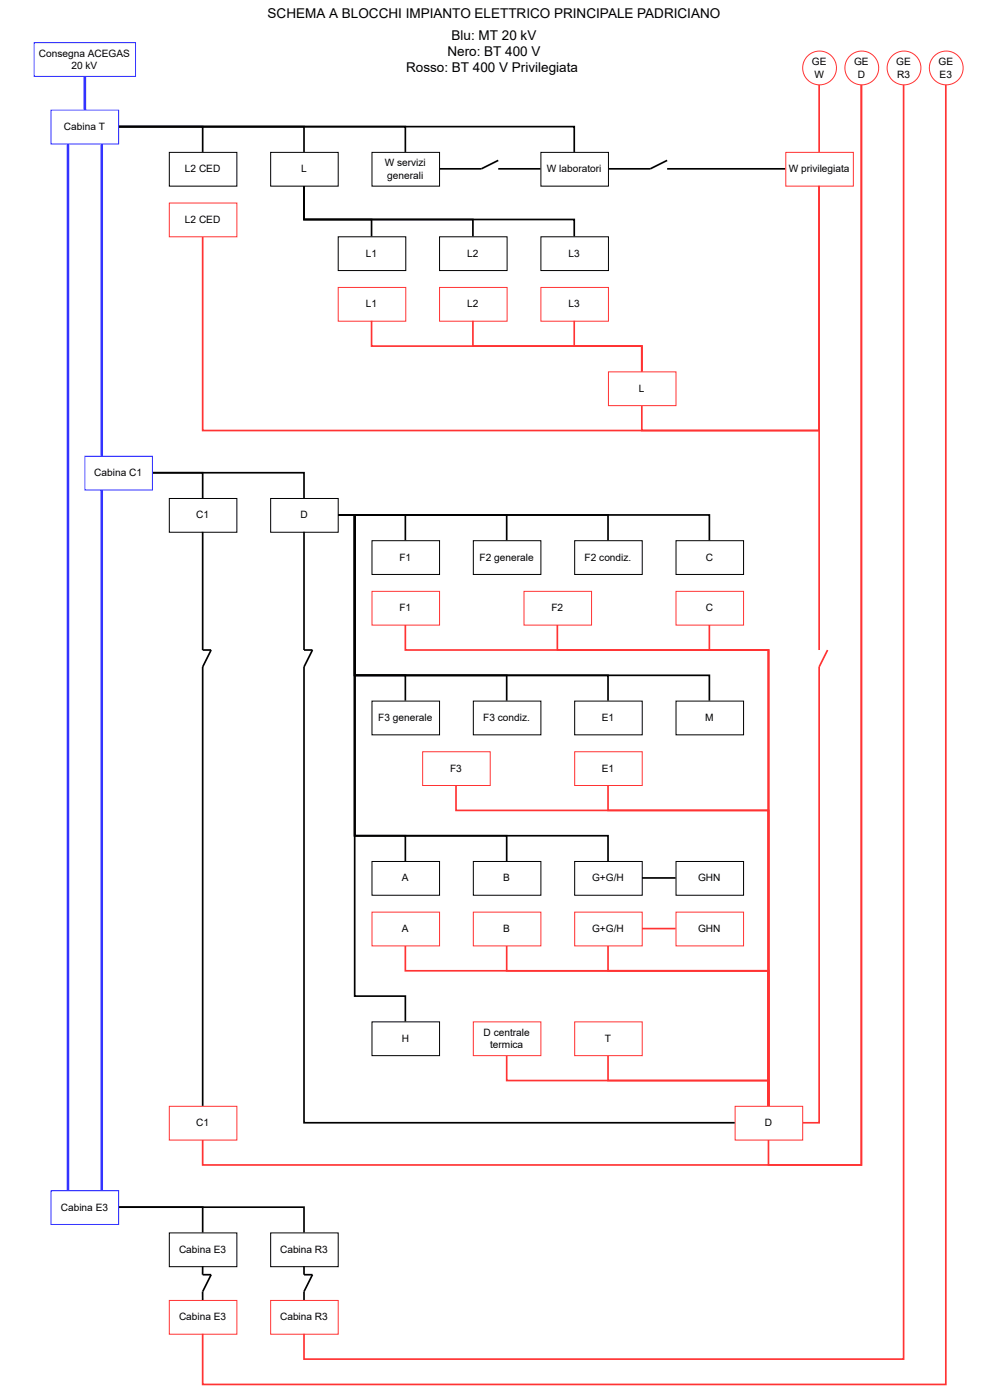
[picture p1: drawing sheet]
<svg xmlns="http://www.w3.org/2000/svg" width="297mm" height="421mm" viewBox="0 0 297 421" stroke-linecap="round" stroke-linejoin="round" font-family="sans-serif">
<path d="M25.5 22.9v10.2" fill="none" stroke="#33f" stroke-width=".76" stroke-linecap="butt"/>
<path d="M10.3 12.8h30.4v10.1h-30.4z" fill="#fff"/>
<path d="M10.3 12.8h30.4v10.1h-30.4z" fill="none" stroke="#33f" stroke-width=".3"/>
<path d="M20.4 43.2v314.5M30.6 43.2v93.9" fill="none" stroke="#33f" stroke-width=".76" stroke-linecap="butt"/>
<path d="M35.5 38h25.4v7.6M35.5 38h55.8v7.6M35.5 38h86.2v7.6M35.5 38h136.9v7.6" fill="none" stroke="#000" stroke-width=".51"/>
<path d="M15.3 33.1h20.3v10.1h-20.3z" fill="#fff"/>
<path d="M15.3 33.1h20.3v10.1h-20.3z" fill="none" stroke="#33f" stroke-width=".3"/>
<path d="M30.6 147.2v210.5" fill="none" stroke="#33f" stroke-width=".76" stroke-linecap="butt"/>
<path d="M60.9 149.6v-7.6h-15.3h45.7v7.6M60.9 370.2v-7.6h-25.4h55.8v7.6" fill="none" stroke="#000" stroke-width=".51"/>
<path d="M25.5 137.1h20.3v10.1h-20.3z" fill="#fff"/>
<path d="M25.5 137.1h20.3v10.1h-20.3z" fill="none" stroke="#33f" stroke-width=".3"/>
<path d="M15.3 357.7h20.3v10.1h-20.3z" fill="#fff"/>
<path d="M15.3 357.7h20.3v10.1h-20.3z" fill="none" stroke="#33f" stroke-width=".3"/>
<path d="M50.8 370.4h20.3v10.1h-20.3z" fill="#fff"/>
<path d="M50.8 370.4h20.3v10.1h-20.3z" fill="none" stroke="#000" stroke-width=".3"/>
<path d="M81.3 370.4h20.3v10.1h-20.3z" fill="#fff"/>
<path d="M81.3 370.4h20.3v10.1h-20.3z" fill="none" stroke="#000" stroke-width=".3"/>
<path d="M50.8 45.8h20.3v10.1h-20.3z" fill="#fff"/>
<path d="M50.8 45.8h20.3v10.1h-20.3z" fill="none" stroke="#000" stroke-width=".3"/>
<path d="M91.3 55.8v10.1h50.7v5.1M91.3 55.8v10.1h20.3v5.1M91.3 55.8v10.1h81.1v5.1" fill="none" stroke="#000" stroke-width=".51"/>
<path d="M81.3 45.8h20.3v10.1h-20.3z" fill="#fff"/>
<path d="M81.3 45.8h20.3v10.1h-20.3z" fill="none" stroke="#000" stroke-width=".3"/>
<path d="M131.9 50.7h12.6" fill="none" stroke="#000" stroke-width=".51"/>
<path d="M111.7 45.8h20.3v10.1h-20.3z" fill="#fff"/>
<path d="M111.7 45.8h20.3v10.1h-20.3z" fill="none" stroke="#000" stroke-width=".3"/>
<path d="M149.6 50.7h12.7M182.6 50.7h12.7" fill="none" stroke="#000" stroke-width=".51"/>
<path d="M162.4 45.8h20.3v10.1h-20.3z" fill="#fff"/>
<path d="M162.4 45.8h20.3v10.1h-20.3z" fill="none" stroke="#000" stroke-width=".3"/>
<path d="M91.3 388v2.5" fill="none" stroke="#000" stroke-width=".51"/>
<path d="M81.3 390.6h20.3v10.2h-20.3z" fill="#fff"/>
<path d="M81.3 390.6h20.3v10.2h-20.3z" fill="none" stroke="#f33" stroke-width=".3"/>
<path d="M91.3 380.4v2.5M93.8 382.9l-2.5 5.1" fill="none" stroke="#000" stroke-width=".51"/>
<path d="M50.8 390.6h20.3v10.2h-20.3z" fill="#fff"/>
<path d="M50.8 390.6h20.3v10.2h-20.3z" fill="none" stroke="#f33" stroke-width=".3"/>
<path d="M60.8 388l.1 2.5M60.9 380.4l-.1 2.5M63.4 382.9l-2.5 5.1" fill="none" stroke="#000" stroke-width=".51"/>
<path d="M271.3 25.4v382.9h-180v-7.6" fill="none" stroke="#f33" stroke-width=".51"/>
<circle cx="271.5" cy="20.4" r="5.1" fill="#fff"/>
<circle cx="271.5" cy="20.4" r="5.1" fill="none" stroke="#f33" stroke-width=".3"/>
<path d="M284 25.4v390.5h-223.1v-15.2" fill="none" stroke="#f33" stroke-width=".51"/>
<circle cx="284.1" cy="20.4" r="5.1" fill="#fff"/>
<circle cx="284.1" cy="20.4" r="5.1" fill="none" stroke="#f33" stroke-width=".3"/>
<path d="M101.6 71.1h20.2v10.2h-20.2z" fill="#fff"/>
<path d="M101.6 71.1h20.2v10.2h-20.2z" fill="none" stroke="#000" stroke-width=".3"/>
<path d="M132 71.1h20.3v10.2h-20.3z" fill="#fff"/>
<path d="M132 71.1h20.3v10.2h-20.3z" fill="none" stroke="#000" stroke-width=".3"/>
<path d="M162.4 71.1h20.3v10.2h-20.3z" fill="#fff"/>
<path d="M162.4 71.1h20.3v10.2h-20.3z" fill="none" stroke="#000" stroke-width=".3"/>
<path d="M101.6 86.3h20.2v10.2h-20.2z" fill="#fff"/>
<path d="M101.6 86.3h20.2v10.2h-20.2z" fill="none" stroke="#f33" stroke-width=".3"/>
<path d="M132 86.3h20.3v10.2h-20.3z" fill="#fff"/>
<path d="M132 86.3h20.3v10.2h-20.3z" fill="none" stroke="#f33" stroke-width=".3"/>
<path d="M162.4 86.3h20.3v10.2h-20.3z" fill="#fff"/>
<path d="M162.4 86.3h20.3v10.2h-20.3z" fill="none" stroke="#f33" stroke-width=".3"/>
<path d="M200.3 50.7h35.5" fill="none" stroke="#000" stroke-width=".51"/>
<path d="M258.6 25.4v324.5h-27.8v-7.6M192.7 121.7v7.6h53.3v-73.5v139.5" fill="none" stroke="#f33" stroke-width=".51"/>
<path d="M236 45.8h20.2v10.1h-20.2z" fill="#fff"/>
<path d="M236 45.8h20.2v10.1h-20.2z" fill="none" stroke="#f33" stroke-width=".3"/>
<path d="M149.6 48.2l-5.1 2.5M200.3 48.2l-5 2.5" fill="none" stroke="#000" stroke-width=".51"/>
<path d="M246 25.4v20.2" fill="none" stroke="#f33" stroke-width=".51"/>
<circle cx="246.1" cy="20.4" r="5.1" fill="#fff"/>
<circle cx="246.1" cy="20.4" r="5.1" fill="none" stroke="#f33" stroke-width=".3"/>
<path d="M111.6 96.4v7.6h81.1v7.6M142 96.4v7.6h50.7v7.6M172.4 96.4v7.6h20.3v7.6" fill="none" stroke="#f33" stroke-width=".51"/>
<path d="M182.7 111.7h20.3v10.1h-20.3z" fill="#fff"/>
<path d="M182.7 111.7h20.3v10.1h-20.3z" fill="none" stroke="#f33" stroke-width=".3"/>
<path d="M246 55.8v73.5h-185.1v-58.3" fill="none" stroke="#f33" stroke-width=".51"/>
<path d="M50.8 61h20.3v10.1h-20.3z" fill="#fff"/>
<path d="M50.8 61h20.3v10.1h-20.3z" fill="none" stroke="#f33" stroke-width=".3"/>
<path d="M101.4 154.7h20.3v7.6M101.4 154.7h50.7v7.6M101.4 154.7h81.2v7.6M101.4 154.7h111.6v7.6M101.4 154.7h5.1v48.2h15.2v7.6M101.4 154.7h5.1v48.2h45.6v7.6M101.4 154.7h5.1v48.2h76.1v7.6M101.4 154.7h5.1v48.2h106.5v7.6M101.4 154.7h5.1v96.3h15.2v7.6M101.4 154.7h5.1v96.3h45.6v7.6M101.4 154.7h5.1v144.5h15.2v7.6M101.4 154.7h5.1v96.3h76.1v7.6" fill="none" stroke="#000" stroke-width=".51"/>
<path d="M81.3 149.7h20.3v10.2h-20.3z" fill="#fff"/>
<path d="M81.3 149.7h20.3v10.2h-20.3z" fill="none" stroke="#000" stroke-width=".3"/>
<path d="M121.7 187.6v7.7h109.1v136.9M167.4 187.6v7.7h63.4v136.9M213 187.6v7.7h17.8v136.9M246 200.3v137h-5.1M136.9 235.8v7.6h93.9v88.8M182.6 235.8v7.6h48.2v88.8M121.7 284v7.6h109.1v40.6M152.1 284v7.6h78.7v40.6M182.6 284v7.6h48.2v40.6M152.1 317v7.6h78.7v7.6M182.6 317v7.6h48.2v7.6" fill="none" stroke="#f33" stroke-width=".51"/>
<path d="M220.7 332.3h20.3v10.2h-20.3z" fill="#fff"/>
<path d="M220.7 332.3h20.3v10.2h-20.3z" fill="none" stroke="#f33" stroke-width=".3"/>
<path d="M258.6 25.4v324.5h-197.7v-7.6" fill="none" stroke="#f33" stroke-width=".51"/>
<circle cx="258.8" cy="20.4" r="5.1" fill="#fff"/>
<circle cx="258.8" cy="20.4" r="5.1" fill="none" stroke="#f33" stroke-width=".3"/>
<path d="M91.3 159.8v35.5M93.8 195.3l-2.5 5v137h129.3" fill="none" stroke="#000" stroke-width=".51"/>
<path d="M50.8 149.7h20.3v10.2h-20.3z" fill="#fff"/>
<path d="M50.8 149.7h20.3v10.2h-20.3z" fill="none" stroke="#000" stroke-width=".3"/>
<path d="M50.8 332.3h20.3v10.2h-20.3z" fill="#fff"/>
<path d="M50.8 332.3h20.3v10.2h-20.3z" fill="none" stroke="#f33" stroke-width=".3"/>
<path d="M60.9 159.8v35.5h2.5l-2.5 5v131.9M91.3 195.3h2.5M60.9 382.9h2.5M91.3 382.9h2.5" fill="none" stroke="#000" stroke-width=".51"/>
<path d="M111.7 162.4h20.3v10.2h-20.3z" fill="#fff"/>
<path d="M111.7 162.4h20.3v10.2h-20.3z" fill="none" stroke="#000" stroke-width=".3"/>
<path d="M142.1 162.4h20.3v10.2h-20.3z" fill="#fff"/>
<path d="M142.1 162.4h20.3v10.2h-20.3z" fill="none" stroke="#000" stroke-width=".3"/>
<path d="M172.6 162.4h20.2v10.2h-20.2z" fill="#fff"/>
<path d="M172.6 162.4h20.2v10.2h-20.2z" fill="none" stroke="#000" stroke-width=".3"/>
<path d="M203 162.4h20.3v10.2h-20.3z" fill="#fff"/>
<path d="M203 162.4h20.3v10.2h-20.3z" fill="none" stroke="#000" stroke-width=".3"/>
<path d="M111.7 177.6h20.3v10.2h-20.3z" fill="#fff"/>
<path d="M111.7 177.6h20.3v10.2h-20.3z" fill="none" stroke="#f33" stroke-width=".3"/>
<path d="M157.3 177.6h20.3v10.2h-20.3z" fill="#fff"/>
<path d="M157.3 177.6h20.3v10.2h-20.3z" fill="none" stroke="#f33" stroke-width=".3"/>
<path d="M203 177.6h20.3v10.2h-20.3z" fill="#fff"/>
<path d="M203 177.6h20.3v10.2h-20.3z" fill="none" stroke="#f33" stroke-width=".3"/>
<path d="M111.7 210.6h20.3v10.1h-20.3z" fill="#fff"/>
<path d="M111.7 210.6h20.3v10.1h-20.3z" fill="none" stroke="#000" stroke-width=".3"/>
<path d="M142.1 210.6h20.3v10.1h-20.3z" fill="#fff"/>
<path d="M142.1 210.6h20.3v10.1h-20.3z" fill="none" stroke="#000" stroke-width=".3"/>
<path d="M126.9 225.8h20.3v10.2h-20.3z" fill="#fff"/>
<path d="M126.9 225.8h20.3v10.2h-20.3z" fill="none" stroke="#f33" stroke-width=".3"/>
<path d="M172.6 210.6h20.2v10.1h-20.2z" fill="#fff"/>
<path d="M172.6 210.6h20.2v10.1h-20.2z" fill="none" stroke="#000" stroke-width=".3"/>
<path d="M203 210.6h20.3v10.1h-20.3z" fill="#fff"/>
<path d="M203 210.6h20.3v10.1h-20.3z" fill="none" stroke="#000" stroke-width=".3"/>
<path d="M172.6 225.8h20.2v10.2h-20.2z" fill="#fff"/>
<path d="M172.6 225.8h20.2v10.2h-20.2z" fill="none" stroke="#f33" stroke-width=".3"/>
<path d="M111.7 258.8h20.3v10.1h-20.3z" fill="#fff"/>
<path d="M111.7 258.8h20.3v10.1h-20.3z" fill="none" stroke="#000" stroke-width=".3"/>
<path d="M142.1 258.8h20.3v10.1h-20.3z" fill="#fff"/>
<path d="M142.1 258.8h20.3v10.1h-20.3z" fill="none" stroke="#000" stroke-width=".3"/>
<path d="M111.7 274h20.3v10.1h-20.3z" fill="#fff"/>
<path d="M111.7 274h20.3v10.1h-20.3z" fill="none" stroke="#f33" stroke-width=".3"/>
<path d="M142.1 274h20.3v10.1h-20.3z" fill="#fff"/>
<path d="M142.1 274h20.3v10.1h-20.3z" fill="none" stroke="#f33" stroke-width=".3"/>
<path d="M111.7 307h20.3v10.1h-20.3z" fill="#fff"/>
<path d="M111.7 307h20.3v10.1h-20.3z" fill="none" stroke="#000" stroke-width=".3"/>
<path d="M192.7 263.7h10.2" fill="none" stroke="#000" stroke-width=".51"/>
<path d="M172.6 258.8h20.2v10.1h-20.2z" fill="#fff"/>
<path d="M172.6 258.8h20.2v10.1h-20.2z" fill="none" stroke="#000" stroke-width=".3"/>
<path d="M192.7 278.9h10.2" fill="none" stroke="#f33" stroke-width=".51"/>
<path d="M172.6 274h20.2v10.1h-20.2z" fill="#fff"/>
<path d="M172.6 274h20.2v10.1h-20.2z" fill="none" stroke="#f33" stroke-width=".3"/>
<path d="M142.1 307h20.3v10.1h-20.3z" fill="#fff"/>
<path d="M142.1 307h20.3v10.1h-20.3z" fill="none" stroke="#f33" stroke-width=".3"/>
<path d="M172.6 307h20.2v10.1h-20.2z" fill="#fff"/>
<path d="M172.6 307h20.2v10.1h-20.2z" fill="none" stroke="#f33" stroke-width=".3"/>
<path d="M248.5 195.3l-2.5 5" fill="none" stroke="#f33" stroke-width=".51"/>
<path d="M203 258.8h20.3v10.1h-20.3z" fill="#fff"/>
<path d="M203 258.8h20.3v10.1h-20.3z" fill="none" stroke="#000" stroke-width=".3"/>
<path d="M203 274h20.3v10.1h-20.3z" fill="#fff"/>
<path d="M203 274h20.3v10.1h-20.3z" fill="none" stroke="#f33" stroke-width=".3"/>
<g font-size="4.1">
<text x="80.4" y="5.3">SCHEMA A BLOCCHI IMPIANTO ELETTRICO PRINCIPALE PADRICIANO</text>
<text x="135.6" y="11.9">Blu: MT 20 kV</text>
<text x="134.4" y="16.7">Nero: BT 400 V</text>
<text x="122" y="21.6">Rosso: BT 400 V Privilegiata</text>
</g>
<g font-size="3">
<text x="11.7" y="17">Consegna ACEGAS</text>
<text x="21.5" y="20.8">20 kV</text>
<text x="243.8" y="19.5">GE</text>
<text x="244.5" y="23.3">W</text>
<text x="256.5" y="19.5">GE</text>
<text x="257.6" y="23.3">D</text>
<text x="269.1" y="19.5">GE</text>
<text x="269.4" y="23.3">R3</text>
<text x="281.8" y="19.5">GE</text>
<text x="282.1" y="23.3">E3</text>
<text x="19.2" y="39.1">Cabina T</text>
<text x="55.5" y="51.7">L2 CED</text>
<text x="90.4" y="51.7">L</text>
<text x="115.5" y="50">W servizi</text>
<text x="116.3" y="53.8">generali</text>
<text x="164.2" y="51.7">W laboratori</text>
<text x="236.8" y="51.7">W privilegiata</text>
<text x="55.5" y="66.9">L2 CED</text>
<text x="109.9" y="77.1">L1</text>
<text x="140.3" y="77.1">L2</text>
<text x="170.7" y="77.1">L3</text>
<text x="109.9" y="92.3">L1</text>
<text x="140.3" y="92.3">L2</text>
<text x="170.7" y="92.3">L3</text>
<text x="191.9" y="117.7">L</text>
<text x="28.3" y="143">Cabina C1</text>
<text x="58.9" y="155.7">C1</text>
<text x="90.2" y="155.7">D</text>
<text x="119.9" y="168.4">F1</text>
<text x="144" y="168.4">F2 generale</text>
<text x="175.6" y="168.4">F2 condiz.</text>
<text x="211.9" y="168.4">C</text>
<text x="119.9" y="183.6">F1</text>
<text x="165.6" y="183.6">F2</text>
<text x="211.9" y="183.6">C</text>
<text x="113.6" y="216.6">F3 generale</text>
<text x="145.1" y="216.6">F3 condiz.</text>
<text x="180.7" y="216.6">E1</text>
<text x="211.7" y="216.6">M</text>
<text x="135.2" y="231.8">F3</text>
<text x="180.7" y="231.8">E1</text>
<text x="120.7" y="264.7">A</text>
<text x="151.1" y="264.7">B</text>
<text x="177.8" y="264.7">G+G/H</text>
<text x="209.6" y="264.7">GHN</text>
<text x="120.7" y="279.9">A</text>
<text x="151.1" y="279.9">B</text>
<text x="177.8" y="279.9">G+G/H</text>
<text x="209.6" y="279.9">GHN</text>
<text x="145.2" y="311.1">D centrale</text>
<text x="120.6" y="312.9">H</text>
<text x="147.2" y="314.9">termica</text>
<text x="181.6" y="312.9">T</text>
<text x="58.9" y="338.3">C1</text>
<text x="229.7" y="338.3">D</text>
<text x="18.2" y="363.6">Cabina E3</text>
<text x="53.8" y="376.3">Cabina E3</text>
<text x="84.1" y="376.3">Cabina R3</text>
<text x="53.8" y="396.6">Cabina E3</text>
<text x="84.1" y="396.6">Cabina R3</text>
</g>
</svg>
